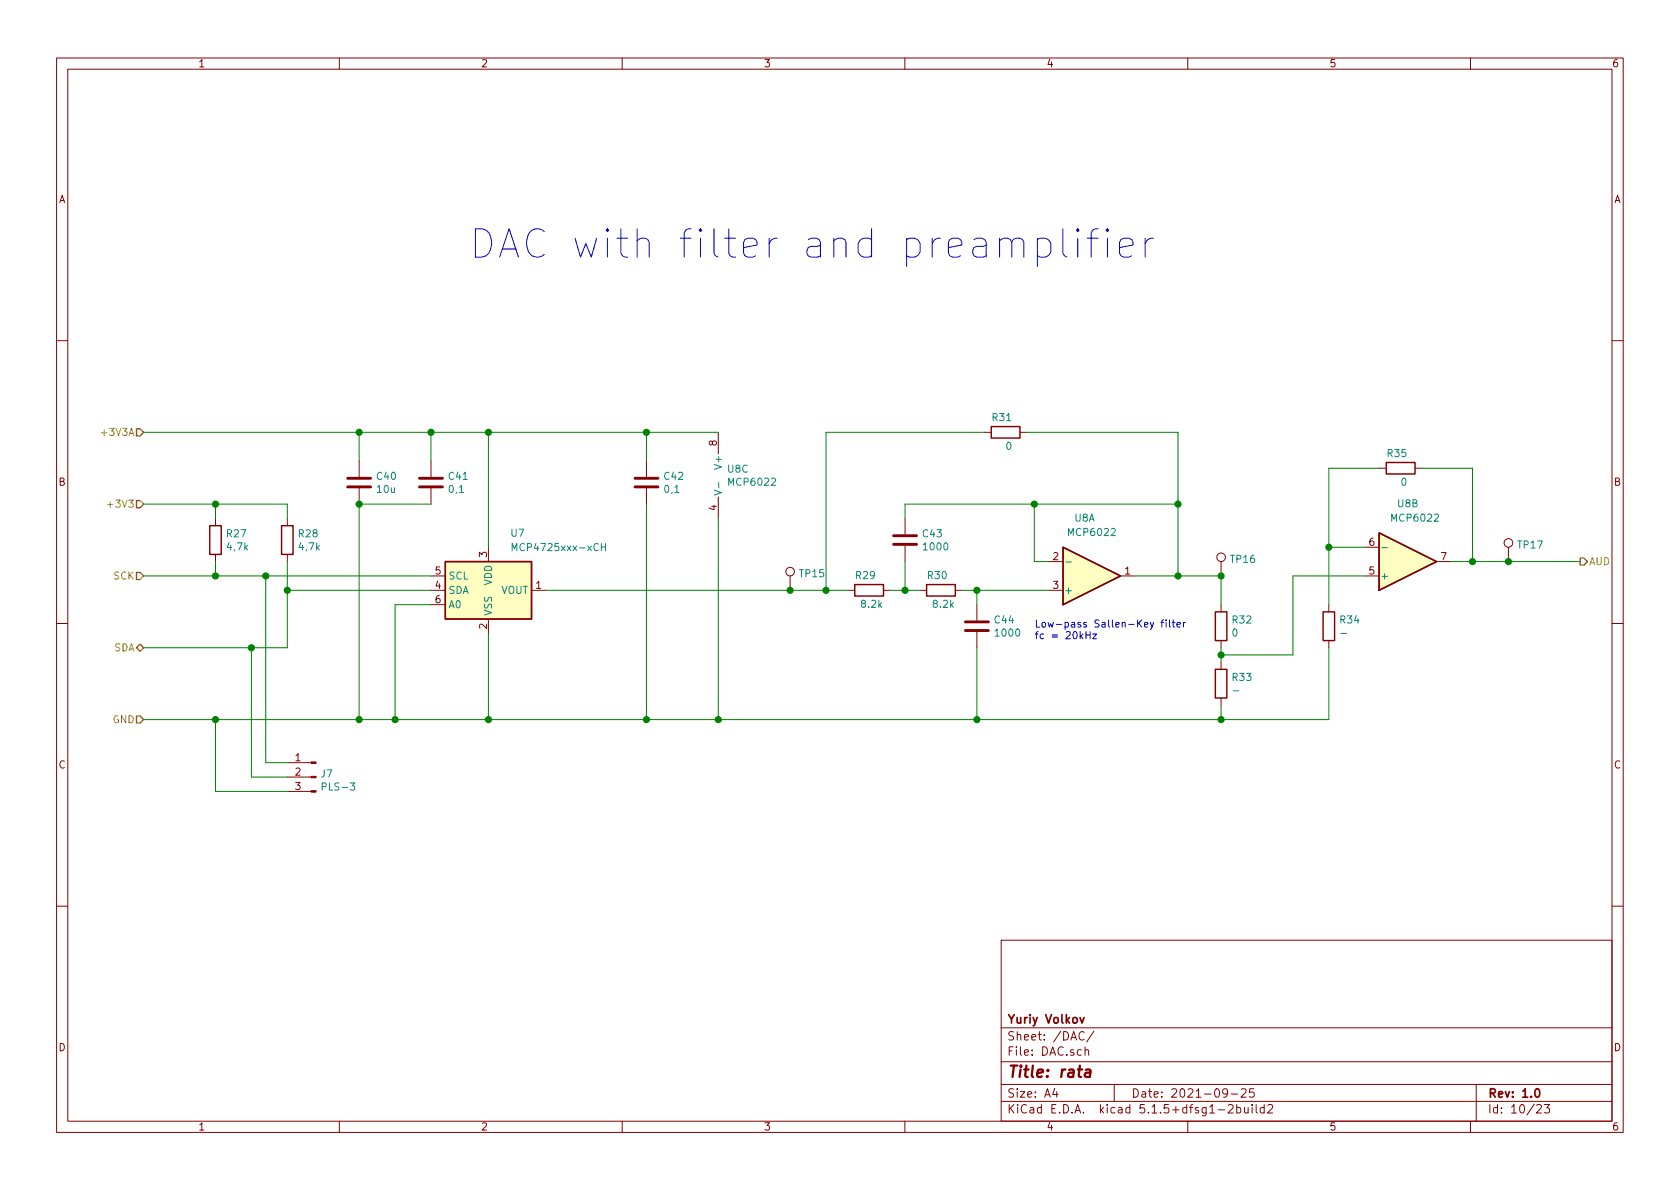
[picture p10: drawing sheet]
EESchema Schematic File Version 4
EELAYER 30 0
EELAYER END
$Descr A4 11693 8268
encoding utf-8
Sheet 11 23
Title "rata"
Date "2021-09-25"
Rev "1.0"
Comp "Yuriy Volkov"
Comment1 ""
Comment2 ""
Comment3 ""
Comment4 ""
$EndDescr
$Comp
L rata-rescue:C-Device C?
U 1 1
P 2500 3350
AR Path="/60F186C4" Ref="C?"  Part="1" 
AR Path="/609CA6A8/609D24C0/60F186C4" Ref="C?"  Part="1" 
AR Path="/609CA6A8/60A08E0B/60F186C4" Ref="C?"  Part="1" 
AR Path="/609CA6A8/60A0A46E/60F186C4" Ref="C?"  Part="1" 
AR Path="/609CA6A8/60A0A500/60F186C4" Ref="C?"  Part="1" 
AR Path="/609CA6A8/60A0A922/60F186C4" Ref="C?"  Part="1" 
AR Path="/609CA6A8/60F186C4" Ref="C?"  Part="1" 
AR Path="/609CA6A8/60AE5653/60F186C4" Ref="C?"  Part="1" 
AR Path="/609FED99/60F186C4" Ref="C?"  Part="1" 
AR Path="/60DF07DE/60F186C4" Ref="C?"  Part="1" 
AR Path="/60DF0860/60F186C4" Ref="C?"  Part="1" 
AR Path="/60DF1072/60F186C4" Ref="C?"  Part="1" 
AR Path="/60DF1160/60F186C4" Ref="C?"  Part="1" 
AR Path="/60E72FD7/60F186C4" Ref="C40"  Part="1" 
AR Path="/60EF6B1B/60F186C4" Ref="C?"  Part="1" 
F 0 "C40" H 2615 3396 50  0000 L CNN
F 1 "10u" H 2615 3305 50  0000 L CNN
F 2 "Capacitor_SMD:C_1206_3216Metric_Pad1.33x1.80mm_HandSolder" H 2538 3200 50  0001 C CNN
F 3 "~" H 2500 3350 50  0001 C CNN
	1    2500 3350
	1    0    0    -1  
$EndComp
$Comp
L rata-rescue:C-Device C?
U 1 1
P 4500 3350
AR Path="/60DF1217" Ref="C?"  Part="1" 
AR Path="/609CA6A8/609D24C0/60DF1217" Ref="C?"  Part="1" 
AR Path="/609CA6A8/60A08E0B/60DF1217" Ref="C?"  Part="1" 
AR Path="/609CA6A8/60A0A46E/60DF1217" Ref="C?"  Part="1" 
AR Path="/609CA6A8/60A0A500/60DF1217" Ref="C?"  Part="1" 
AR Path="/609CA6A8/60A0A922/60DF1217" Ref="C?"  Part="1" 
AR Path="/609CA6A8/60DF1217" Ref="C?"  Part="1" 
AR Path="/609CA6A8/60AE5653/60DF1217" Ref="C?"  Part="1" 
AR Path="/609FED99/60DF1217" Ref="C?"  Part="1" 
AR Path="/60DF07DE/60DF1217" Ref="C?"  Part="1" 
AR Path="/60DF0860/60DF1217" Ref="C?"  Part="1" 
AR Path="/60DF1072/60DF1217" Ref="C?"  Part="1" 
AR Path="/60DF1160/60DF1217" Ref="C?"  Part="1" 
AR Path="/60E72FD7/60DF1217" Ref="C42"  Part="1" 
AR Path="/60EF6B1B/60DF1217" Ref="C?"  Part="1" 
F 0 "C42" H 4615 3396 50  0000 L CNN
F 1 "0,1" H 4615 3305 50  0000 L CNN
F 2 "Capacitor_SMD:C_0603_1608Metric_Pad1.08x0.95mm_HandSolder" H 4538 3200 50  0001 C CNN
F 3 "~" H 4500 3350 50  0001 C CNN
	1    4500 3350
	1    0    0    -1  
$EndComp
$Comp
L rata-rescue:TestPoint-Connector TP?
U 1 1
P 5500 4100
AR Path="/60DF1219" Ref="TP?"  Part="1" 
AR Path="/609FED99/60DF1219" Ref="TP?"  Part="1" 
AR Path="/60DF07DE/60DF1219" Ref="TP?"  Part="1" 
AR Path="/60DF0860/60DF1219" Ref="TP?"  Part="1" 
AR Path="/60DF1072/60DF1219" Ref="TP?"  Part="1" 
AR Path="/60DF1160/60DF1219" Ref="TP?"  Part="1" 
AR Path="/60E72FD7/60DF1219" Ref="TP15"  Part="1" 
AR Path="/60EF6B1B/60DF1219" Ref="TP?"  Part="1" 
F 0 "TP15" H 5558 4218 50  0000 L CNN
F 1 "TestPoint" H 5558 4127 50  0001 L CNN
F 2 "rata:TP" H 5700 4100 50  0001 C CNN
F 3 "~" H 5700 4100 50  0001 C CNN
	1    5500 4100
	1    0    0    -1  
$EndComp
$Comp
L rata-rescue:TestPoint-Connector TP?
U 1 1
P 10500 3900
AR Path="/60EE8A09" Ref="TP?"  Part="1" 
AR Path="/609FED99/60EE8A09" Ref="TP?"  Part="1" 
AR Path="/60DF07DE/60EE8A09" Ref="TP?"  Part="1" 
AR Path="/60DF0860/60EE8A09" Ref="TP?"  Part="1" 
AR Path="/60DF1072/60EE8A09" Ref="TP?"  Part="1" 
AR Path="/60DF1160/60EE8A09" Ref="TP?"  Part="1" 
AR Path="/60E72FD7/60EE8A09" Ref="TP17"  Part="1" 
AR Path="/60EF6B1B/60EE8A09" Ref="TP?"  Part="1" 
F 0 "TP17" H 10558 4018 50  0000 L CNN
F 1 "TestPoint" H 10558 3927 50  0001 L CNN
F 2 "rata:TP" H 10700 3900 50  0001 C CNN
F 3 "~" H 10700 3900 50  0001 C CNN
	1    10500 3900
	1    0    0    -1  
$EndComp
$Comp
L rata-rescue:TestPoint-Connector TP?
U 1 1
P 8500 4000
AR Path="/60DF121C" Ref="TP?"  Part="1" 
AR Path="/609FED99/60DF121C" Ref="TP?"  Part="1" 
AR Path="/60DF07DE/60DF121C" Ref="TP?"  Part="1" 
AR Path="/60DF0860/60DF121C" Ref="TP?"  Part="1" 
AR Path="/60DF1072/60DF121C" Ref="TP?"  Part="1" 
AR Path="/60DF1160/60DF121C" Ref="TP?"  Part="1" 
AR Path="/60E72FD7/60DF121C" Ref="TP16"  Part="1" 
AR Path="/60EF6B1B/60DF121C" Ref="TP?"  Part="1" 
F 0 "TP16" H 8558 4118 50  0000 L CNN
F 1 "TestPoint" H 8558 4027 50  0001 L CNN
F 2 "rata:TP" H 8700 4000 50  0001 C CNN
F 3 "~" H 8700 4000 50  0001 C CNN
	1    8500 4000
	1    0    0    -1  
$EndComp
Text Notes 8050 1800 2    197  ~ 0
DAC with filter and preamplifier\n
Text HLabel 11000 3900 2    50   Output ~ 0
AUD
$Comp
L rata-rescue:MCP4725xxx-xCH-Analog_DAC U7
U 1 1
P 3400 4100
F 0 "U7" H 3550 4500 50  0000 L CNN
F 1 "MCP4725xxx-xCH" H 3550 4400 50  0000 L CNN
F 2 "Package_TO_SOT_SMD:SOT-23-6" H 3400 3850 50  0001 C CNN
F 3 "http://ww1.microchip.com/downloads/en/DeviceDoc/22039d.pdf" H 3400 4100 50  0001 C CNN
	1    3400 4100
	1    0    0    -1  
$EndComp
$Comp
L rata-rescue:MCP6022-Amplifier_Operational U?
U 1 1
P 7600 4000
AR Path="/60EA87F7" Ref="U?"  Part="1" 
AR Path="/60E72FD7/60EA87F7" Ref="U8"  Part="1" 
F 0 "U8" H 7550 3600 50  0000 C CNN
F 1 "MCP6022" H 7600 3700 50  0000 C CNN
F 2 "Package_SO:SOIC-8_3.9x4.9mm_P1.27mm" H 7600 4000 50  0001 C CNN
F 3 "http://ww1.microchip.com/downloads/en/devicedoc/20001685e.pdf" H 7600 4000 50  0001 C CNN
	1    7600 4000
	1    0    0    1   
$EndComp
$Comp
L rata-rescue:MCP6022-Amplifier_Operational U?
U 2 1
P 9800 3900
AR Path="/60EA9696" Ref="U?"  Part="2" 
AR Path="/60E72FD7/60EA9696" Ref="U8"  Part="2" 
F 0 "U8" H 9800 3500 50  0000 C CNN
F 1 "MCP6022" H 9850 3600 50  0000 C CNN
F 2 "Package_SO:SOIC-8_3.9x4.9mm_P1.27mm" H 9800 3900 50  0001 C CNN
F 3 "http://ww1.microchip.com/downloads/en/devicedoc/20001685e.pdf" H 9800 3900 50  0001 C CNN
	2    9800 3900
	1    0    0    1   
$EndComp
$Comp
L rata-rescue:MCP6022-Amplifier_Operational U?
U 3 1
P 5100 3300
AR Path="/60EAAD02" Ref="U?"  Part="3" 
AR Path="/60E72FD7/60EAAD02" Ref="U8"  Part="3" 
F 0 "U8" H 5058 3346 50  0000 L CNN
F 1 "MCP6022" H 5058 3255 50  0000 L CNN
F 2 "Package_SO:SOIC-8_3.9x4.9mm_P1.27mm" H 5100 3300 50  0001 C CNN
F 3 "http://ww1.microchip.com/downloads/en/devicedoc/20001685e.pdf" H 5100 3300 50  0001 C CNN
	3    5100 3300
	1    0    0    -1  
$EndComp
Text HLabel 1000 3000 0    50   Input ~ 0
+3V3A
Text HLabel 1000 5000 0    50   Input ~ 0
GND
Text HLabel 1000 4500 0    50   BiDi ~ 0
SDA
Text HLabel 1000 4000 0    50   Input ~ 0
SCK
$Comp
L rata-rescue:C-Device C?
U 1 1
P 3000 3350
AR Path="/60E84E47" Ref="C?"  Part="1" 
AR Path="/609CA6A8/609D24C0/60E84E47" Ref="C?"  Part="1" 
AR Path="/609CA6A8/60A08E0B/60E84E47" Ref="C?"  Part="1" 
AR Path="/609CA6A8/60A0A46E/60E84E47" Ref="C?"  Part="1" 
AR Path="/609CA6A8/60A0A500/60E84E47" Ref="C?"  Part="1" 
AR Path="/609CA6A8/60A0A922/60E84E47" Ref="C?"  Part="1" 
AR Path="/609CA6A8/60E84E47" Ref="C?"  Part="1" 
AR Path="/609CA6A8/60AE5653/60E84E47" Ref="C?"  Part="1" 
AR Path="/609FED99/60E84E47" Ref="C?"  Part="1" 
AR Path="/60DF07DE/60E84E47" Ref="C?"  Part="1" 
AR Path="/60DF0860/60E84E47" Ref="C?"  Part="1" 
AR Path="/60DF1072/60E84E47" Ref="C?"  Part="1" 
AR Path="/60DF1160/60E84E47" Ref="C?"  Part="1" 
AR Path="/60E72FD7/60E84E47" Ref="C41"  Part="1" 
AR Path="/60EF6B1B/60E84E47" Ref="C?"  Part="1" 
F 0 "C41" H 3115 3396 50  0000 L CNN
F 1 "0,1" H 3115 3305 50  0000 L CNN
F 2 "Capacitor_SMD:C_0603_1608Metric_Pad1.08x0.95mm_HandSolder" H 3038 3200 50  0001 C CNN
F 3 "~" H 3000 3350 50  0001 C CNN
	1    3000 3350
	1    0    0    -1  
$EndComp
$Comp
L rata-rescue:R-Device R?
U 1 1
P 2000 3750
AR Path="/60E9061F" Ref="R?"  Part="1" 
AR Path="/60B39FE1/60E9061F" Ref="R?"  Part="1" 
AR Path="/609FED99/60E9061F" Ref="R?"  Part="1" 
AR Path="/60DF0860/60E9061F" Ref="R?"  Part="1" 
AR Path="/60DF07DE/60E9061F" Ref="R?"  Part="1" 
AR Path="/60EE89A9/60E9061F" Ref="R?"  Part="1" 
AR Path="/60EF6B1B/60E9061F" Ref="R?"  Part="1" 
AR Path="/60E72FD7/60E9061F" Ref="R28"  Part="1" 
F 0 "R28" H 2070 3796 50  0000 L CNN
F 1 "4,7k" H 2070 3705 50  0000 L CNN
F 2 "Resistor_SMD:R_0603_1608Metric_Pad0.98x0.95mm_HandSolder" V 1930 3750 50  0001 C CNN
F 3 "~" H 2000 3750 50  0001 C CNN
	1    2000 3750
	1    0    0    -1  
$EndComp
$Comp
L rata-rescue:R-Device R?
U 1 1
P 1500 3750
AR Path="/60E90625" Ref="R?"  Part="1" 
AR Path="/60B39FE1/60E90625" Ref="R?"  Part="1" 
AR Path="/609FED99/60E90625" Ref="R?"  Part="1" 
AR Path="/60DF0860/60E90625" Ref="R?"  Part="1" 
AR Path="/60DF07DE/60E90625" Ref="R?"  Part="1" 
AR Path="/60EE89A9/60E90625" Ref="R?"  Part="1" 
AR Path="/60EF6B1B/60E90625" Ref="R?"  Part="1" 
AR Path="/60E72FD7/60E90625" Ref="R27"  Part="1" 
F 0 "R27" H 1570 3796 50  0000 L CNN
F 1 "4,7k" H 1570 3705 50  0000 L CNN
F 2 "Resistor_SMD:R_0603_1608Metric_Pad0.98x0.95mm_HandSolder" V 1430 3750 50  0001 C CNN
F 3 "~" H 1500 3750 50  0001 C CNN
	1    1500 3750
	1    0    0    -1  
$EndComp
$Comp
L rata-rescue:C-Device C?
U 1 1
P 6300 3750
AR Path="/60E9895D" Ref="C?"  Part="1" 
AR Path="/609CA6A8/609D24C0/60E9895D" Ref="C?"  Part="1" 
AR Path="/609CA6A8/60A08E0B/60E9895D" Ref="C?"  Part="1" 
AR Path="/609CA6A8/60A0A46E/60E9895D" Ref="C?"  Part="1" 
AR Path="/609CA6A8/60A0A500/60E9895D" Ref="C?"  Part="1" 
AR Path="/609CA6A8/60A0A922/60E9895D" Ref="C?"  Part="1" 
AR Path="/609CA6A8/60E9895D" Ref="C?"  Part="1" 
AR Path="/609CA6A8/60AE5653/60E9895D" Ref="C?"  Part="1" 
AR Path="/609FED99/60E9895D" Ref="C?"  Part="1" 
AR Path="/60DF07DE/60E9895D" Ref="C?"  Part="1" 
AR Path="/60DF0860/60E9895D" Ref="C?"  Part="1" 
AR Path="/60DF1072/60E9895D" Ref="C?"  Part="1" 
AR Path="/60DF1160/60E9895D" Ref="C?"  Part="1" 
AR Path="/60E72FD7/60E9895D" Ref="C43"  Part="1" 
AR Path="/60EF6B1B/60E9895D" Ref="C?"  Part="1" 
F 0 "C43" H 6415 3796 50  0000 L CNN
F 1 "1000" H 6415 3705 50  0000 L CNN
F 2 "Capacitor_SMD:C_0603_1608Metric_Pad1.08x0.95mm_HandSolder" H 6338 3600 50  0001 C CNN
F 3 "~" H 6300 3750 50  0001 C CNN
	1    6300 3750
	1    0    0    -1  
$EndComp
$Comp
L rata-rescue:C-Device C?
U 1 1
P 6800 4350
AR Path="/60E99198" Ref="C?"  Part="1" 
AR Path="/609CA6A8/609D24C0/60E99198" Ref="C?"  Part="1" 
AR Path="/609CA6A8/60A08E0B/60E99198" Ref="C?"  Part="1" 
AR Path="/609CA6A8/60A0A46E/60E99198" Ref="C?"  Part="1" 
AR Path="/609CA6A8/60A0A500/60E99198" Ref="C?"  Part="1" 
AR Path="/609CA6A8/60A0A922/60E99198" Ref="C?"  Part="1" 
AR Path="/609CA6A8/60E99198" Ref="C?"  Part="1" 
AR Path="/609CA6A8/60AE5653/60E99198" Ref="C?"  Part="1" 
AR Path="/609FED99/60E99198" Ref="C?"  Part="1" 
AR Path="/60DF07DE/60E99198" Ref="C?"  Part="1" 
AR Path="/60DF0860/60E99198" Ref="C?"  Part="1" 
AR Path="/60DF1072/60E99198" Ref="C?"  Part="1" 
AR Path="/60DF1160/60E99198" Ref="C?"  Part="1" 
AR Path="/60E72FD7/60E99198" Ref="C44"  Part="1" 
AR Path="/60EF6B1B/60E99198" Ref="C?"  Part="1" 
F 0 "C44" H 6915 4396 50  0000 L CNN
F 1 "1000" H 6915 4305 50  0000 L CNN
F 2 "Capacitor_SMD:C_0603_1608Metric_Pad1.08x0.95mm_HandSolder" H 6838 4200 50  0001 C CNN
F 3 "~" H 6800 4350 50  0001 C CNN
	1    6800 4350
	1    0    0    -1  
$EndComp
$Comp
L rata-rescue:R-Device R?
U 1 1
P 6050 4100
AR Path="/60EA0490" Ref="R?"  Part="1" 
AR Path="/60B39FE1/60EA0490" Ref="R?"  Part="1" 
AR Path="/60EE89A9/60EA0490" Ref="R?"  Part="1" 
AR Path="/60EF6B1B/60EA0490" Ref="R?"  Part="1" 
AR Path="/60E72FD7/60EA0490" Ref="R29"  Part="1" 
F 0 "R29" V 6150 4050 50  0000 L CNN
F 1 "8.2k" V 5950 4000 50  0000 L CNN
F 2 "Resistor_SMD:R_0603_1608Metric_Pad0.98x0.95mm_HandSolder" V 5980 4100 50  0001 C CNN
F 3 "~" H 6050 4100 50  0001 C CNN
	1    6050 4100
	0    -1   -1   0   
$EndComp
$Comp
L rata-rescue:R-Device R?
U 1 1
P 6550 4100
AR Path="/60EA04EE" Ref="R?"  Part="1" 
AR Path="/60B39FE1/60EA04EE" Ref="R?"  Part="1" 
AR Path="/60EE89A9/60EA04EE" Ref="R?"  Part="1" 
AR Path="/60EF6B1B/60EA04EE" Ref="R?"  Part="1" 
AR Path="/60E72FD7/60EA04EE" Ref="R30"  Part="1" 
F 0 "R30" V 6650 4050 50  0000 L CNN
F 1 "8.2k" V 6450 4000 50  0000 L CNN
F 2 "Resistor_SMD:R_0603_1608Metric_Pad0.98x0.95mm_HandSolder" V 6480 4100 50  0001 C CNN
F 3 "~" H 6550 4100 50  0001 C CNN
	1    6550 4100
	0    -1   -1   0   
$EndComp
$Comp
L rata-rescue:R-Device R?
U 1 1
P 7000 3000
AR Path="/60EA070C" Ref="R?"  Part="1" 
AR Path="/60B39FE1/60EA070C" Ref="R?"  Part="1" 
AR Path="/60EE89A9/60EA070C" Ref="R?"  Part="1" 
AR Path="/60EF6B1B/60EA070C" Ref="R?"  Part="1" 
AR Path="/60E72FD7/60EA070C" Ref="R31"  Part="1" 
F 0 "R31" V 7100 2950 50  0000 L CNN
F 1 "0" V 6900 2950 50  0000 L CNN
F 2 "Resistor_SMD:R_0805_2012Metric_Pad1.20x1.40mm_HandSolder" V 6930 3000 50  0001 C CNN
F 3 "~" H 7000 3000 50  0001 C CNN
	1    7000 3000
	0    -1   -1   0   
$EndComp
$Comp
L rata-rescue:R-Device R?
U 1 1
P 9250 4350
AR Path="/60EDC724" Ref="R?"  Part="1" 
AR Path="/60B39FE1/60EDC724" Ref="R?"  Part="1" 
AR Path="/609FED99/60EDC724" Ref="R?"  Part="1" 
AR Path="/60DF0860/60EDC724" Ref="R?"  Part="1" 
AR Path="/60DF07DE/60EDC724" Ref="R?"  Part="1" 
AR Path="/60EE89A9/60EDC724" Ref="R?"  Part="1" 
AR Path="/60EF6B1B/60EDC724" Ref="R?"  Part="1" 
AR Path="/60E72FD7/60EDC724" Ref="R34"  Part="1" 
F 0 "R34" H 9320 4396 50  0000 L CNN
F 1 "-" H 9320 4305 50  0000 L CNN
F 2 "Resistor_SMD:R_0603_1608Metric_Pad0.98x0.95mm_HandSolder" V 9180 4350 50  0001 C CNN
F 3 "~" H 9250 4350 50  0001 C CNN
	1    9250 4350
	1    0    0    -1  
$EndComp
$Comp
L rata-rescue:R-Device R?
U 1 1
P 9750 3250
AR Path="/60EDC768" Ref="R?"  Part="1" 
AR Path="/60B39FE1/60EDC768" Ref="R?"  Part="1" 
AR Path="/60EE89A9/60EDC768" Ref="R?"  Part="1" 
AR Path="/60EF6B1B/60EDC768" Ref="R?"  Part="1" 
AR Path="/60E72FD7/60EDC768" Ref="R35"  Part="1" 
F 0 "R35" V 9850 3200 50  0000 L CNN
F 1 "0" V 9650 3200 50  0000 L CNN
F 2 "Resistor_SMD:R_0603_1608Metric_Pad0.98x0.95mm_HandSolder" V 9680 3250 50  0001 C CNN
F 3 "~" H 9750 3250 50  0001 C CNN
	1    9750 3250
	0    -1   -1   0   
$EndComp
Wire Wire Line
	1000 5000 1500 5000
Wire Wire Line
	9250 5000 9250 4500
Wire Wire Line
	6800 4500 6800 5000
Connection ~ 6800 5000
Wire Wire Line
	6800 5000 8500 5000
Wire Wire Line
	5000 3600 5000 5000
Connection ~ 5000 5000
Wire Wire Line
	5000 5000 6800 5000
Wire Wire Line
	4500 3500 4500 5000
Connection ~ 4500 5000
Wire Wire Line
	4500 5000 5000 5000
Wire Wire Line
	3400 4400 3400 5000
Connection ~ 3400 5000
Wire Wire Line
	3400 5000 4500 5000
Wire Wire Line
	3000 4200 2750 4200
Wire Wire Line
	2750 4200 2750 5000
Connection ~ 2750 5000
Wire Wire Line
	2750 5000 3400 5000
Wire Wire Line
	1000 4500 1750 4500
Wire Wire Line
	2000 3900 2000 4100
Wire Wire Line
	1000 4000 1500 4000
Wire Wire Line
	1500 3900 1500 4000
Connection ~ 1500 4000
Wire Wire Line
	1500 4000 1850 4000
Wire Wire Line
	4500 3200 4500 3000
Connection ~ 4500 3000
Wire Wire Line
	4500 3000 5000 3000
Wire Wire Line
	3000 3200 3000 3000
Connection ~ 3000 3000
Wire Wire Line
	3000 3000 3400 3000
Wire Wire Line
	2500 3200 2500 3000
Connection ~ 2500 3000
Wire Wire Line
	2500 3000 3000 3000
Wire Wire Line
	3400 3800 3400 3000
Connection ~ 3400 3000
Wire Wire Line
	3400 3000 4500 3000
Wire Wire Line
	3000 3500 2500 3500
Wire Wire Line
	3000 4100 2000 4100
Connection ~ 2000 4100
Wire Wire Line
	2000 4100 2000 4500
Wire Wire Line
	2500 3500 2500 5000
Connection ~ 2500 3500
Connection ~ 2500 5000
Wire Wire Line
	2500 5000 2750 5000
Wire Wire Line
	3800 4100 5500 4100
Connection ~ 5500 4100
Wire Wire Line
	5500 4100 5750 4100
Wire Wire Line
	6800 4100 7300 4100
Wire Wire Line
	6800 4200 6800 4100
Wire Wire Line
	6300 3600 6300 3500
Wire Wire Line
	6300 3500 7200 3500
Wire Wire Line
	8200 3500 8200 4000
Wire Wire Line
	8200 4000 7900 4000
Wire Wire Line
	7300 3900 7200 3900
Wire Wire Line
	7200 3900 7200 3500
Connection ~ 7200 3500
Wire Wire Line
	7200 3500 8200 3500
Wire Wire Line
	6850 3000 5750 3000
Wire Wire Line
	5750 3000 5750 4100
Connection ~ 5750 4100
Wire Wire Line
	5750 4100 5900 4100
Wire Wire Line
	7150 3000 8200 3000
Wire Wire Line
	8200 3000 8200 3500
Connection ~ 8200 3500
Connection ~ 8200 4000
Wire Wire Line
	8500 4000 8200 4000
Wire Wire Line
	10100 3900 10250 3900
Connection ~ 10500 3900
Wire Wire Line
	10500 3900 11000 3900
Wire Wire Line
	9900 3250 10250 3250
Wire Wire Line
	10250 3250 10250 3900
Connection ~ 10250 3900
Wire Wire Line
	10250 3900 10500 3900
$Comp
L rata-rescue:R-Device R?
U 1 1
P 8500 4350
AR Path="/60FAA104" Ref="R?"  Part="1" 
AR Path="/60B39FE1/60FAA104" Ref="R?"  Part="1" 
AR Path="/609FED99/60FAA104" Ref="R?"  Part="1" 
AR Path="/60DF0860/60FAA104" Ref="R?"  Part="1" 
AR Path="/60DF07DE/60FAA104" Ref="R?"  Part="1" 
AR Path="/60EE89A9/60FAA104" Ref="R?"  Part="1" 
AR Path="/60EF6B1B/60FAA104" Ref="R?"  Part="1" 
AR Path="/60E72FD7/60FAA104" Ref="R32"  Part="1" 
F 0 "R32" H 8570 4396 50  0000 L CNN
F 1 "0" H 8570 4305 50  0000 L CNN
F 2 "Resistor_SMD:R_0603_1608Metric_Pad0.98x0.95mm_HandSolder" V 8430 4350 50  0001 C CNN
F 3 "~" H 8500 4350 50  0001 C CNN
	1    8500 4350
	1    0    0    -1  
$EndComp
$Comp
L rata-rescue:R-Device R?
U 1 1
P 8500 4750
AR Path="/60FAA3D3" Ref="R?"  Part="1" 
AR Path="/60B39FE1/60FAA3D3" Ref="R?"  Part="1" 
AR Path="/609FED99/60FAA3D3" Ref="R?"  Part="1" 
AR Path="/60DF0860/60FAA3D3" Ref="R?"  Part="1" 
AR Path="/60DF07DE/60FAA3D3" Ref="R?"  Part="1" 
AR Path="/60EE89A9/60FAA3D3" Ref="R?"  Part="1" 
AR Path="/60EF6B1B/60FAA3D3" Ref="R?"  Part="1" 
AR Path="/60E72FD7/60FAA3D3" Ref="R33"  Part="1" 
F 0 "R33" H 8570 4796 50  0000 L CNN
F 1 "-" H 8570 4705 50  0000 L CNN
F 2 "Resistor_SMD:R_0603_1608Metric_Pad0.98x0.95mm_HandSolder" V 8430 4750 50  0001 C CNN
F 3 "~" H 8500 4750 50  0001 C CNN
	1    8500 4750
	1    0    0    -1  
$EndComp
Wire Wire Line
	8500 4200 8500 4000
Connection ~ 8500 4000
Wire Wire Line
	8500 4600 8500 4550
Wire Wire Line
	8500 4900 8500 5000
Connection ~ 8500 5000
Wire Wire Line
	8500 5000 9250 5000
Wire Wire Line
	8500 4550 9000 4550
Wire Wire Line
	9000 4550 9000 4000
Wire Wire Line
	9000 4000 9500 4000
Connection ~ 8500 4550
Wire Wire Line
	8500 4550 8500 4500
Wire Wire Line
	9250 4200 9250 3800
Wire Wire Line
	9250 3250 9600 3250
Wire Wire Line
	9500 3800 9250 3800
Connection ~ 9250 3800
Wire Wire Line
	9250 3800 9250 3250
$Comp
L rata-rescue:Conn_01x03_Male-Connector J?
U 1 1
P 2200 5400
AR Path="/60EF6B1B/60FEAD39" Ref="J?"  Part="1" 
AR Path="/60E72FD7/60FEAD39" Ref="J7"  Part="1" 
F 0 "J7" H 2172 5424 50  0000 R CNN
F 1 "PLS-3" H 2172 5333 50  0000 R CNN
F 2 "Connector_PinHeader_2.54mm:PinHeader_1x03_P2.54mm_Vertical" H 2200 5400 50  0001 C CNN
F 3 "~" H 2200 5400 50  0001 C CNN
	1    2200 5400
	-1   0    0    -1  
$EndComp
Wire Wire Line
	2000 5500 1500 5500
Wire Wire Line
	1500 5500 1500 5000
Connection ~ 1500 5000
Wire Wire Line
	1500 5000 2500 5000
Wire Wire Line
	2000 5400 1750 5400
Wire Wire Line
	1750 5400 1750 4500
Connection ~ 1750 4500
Wire Wire Line
	1750 4500 2000 4500
Wire Wire Line
	2000 5300 1850 5300
Wire Wire Line
	1850 5300 1850 4000
Connection ~ 1850 4000
Wire Wire Line
	1850 4000 3000 4000
Wire Wire Line
	1000 3000 2500 3000
Text HLabel 1000 3500 0    50   Input ~ 0
+3V3
Wire Wire Line
	1000 3500 1500 3500
Wire Wire Line
	2000 3500 2000 3600
Wire Wire Line
	1500 3600 1500 3500
Connection ~ 1500 3500
Wire Wire Line
	1500 3500 2000 3500
Wire Wire Line
	6200 4100 6300 4100
Wire Wire Line
	6700 4100 6800 4100
Connection ~ 6800 4100
Wire Wire Line
	6300 3900 6300 4100
Connection ~ 6300 4100
Wire Wire Line
	6300 4100 6400 4100
Text Notes 7200 4450 0    50   ~ 0
Low-pass Sallen-Key filter\nfc = 20kHz
$EndSCHEMATC
